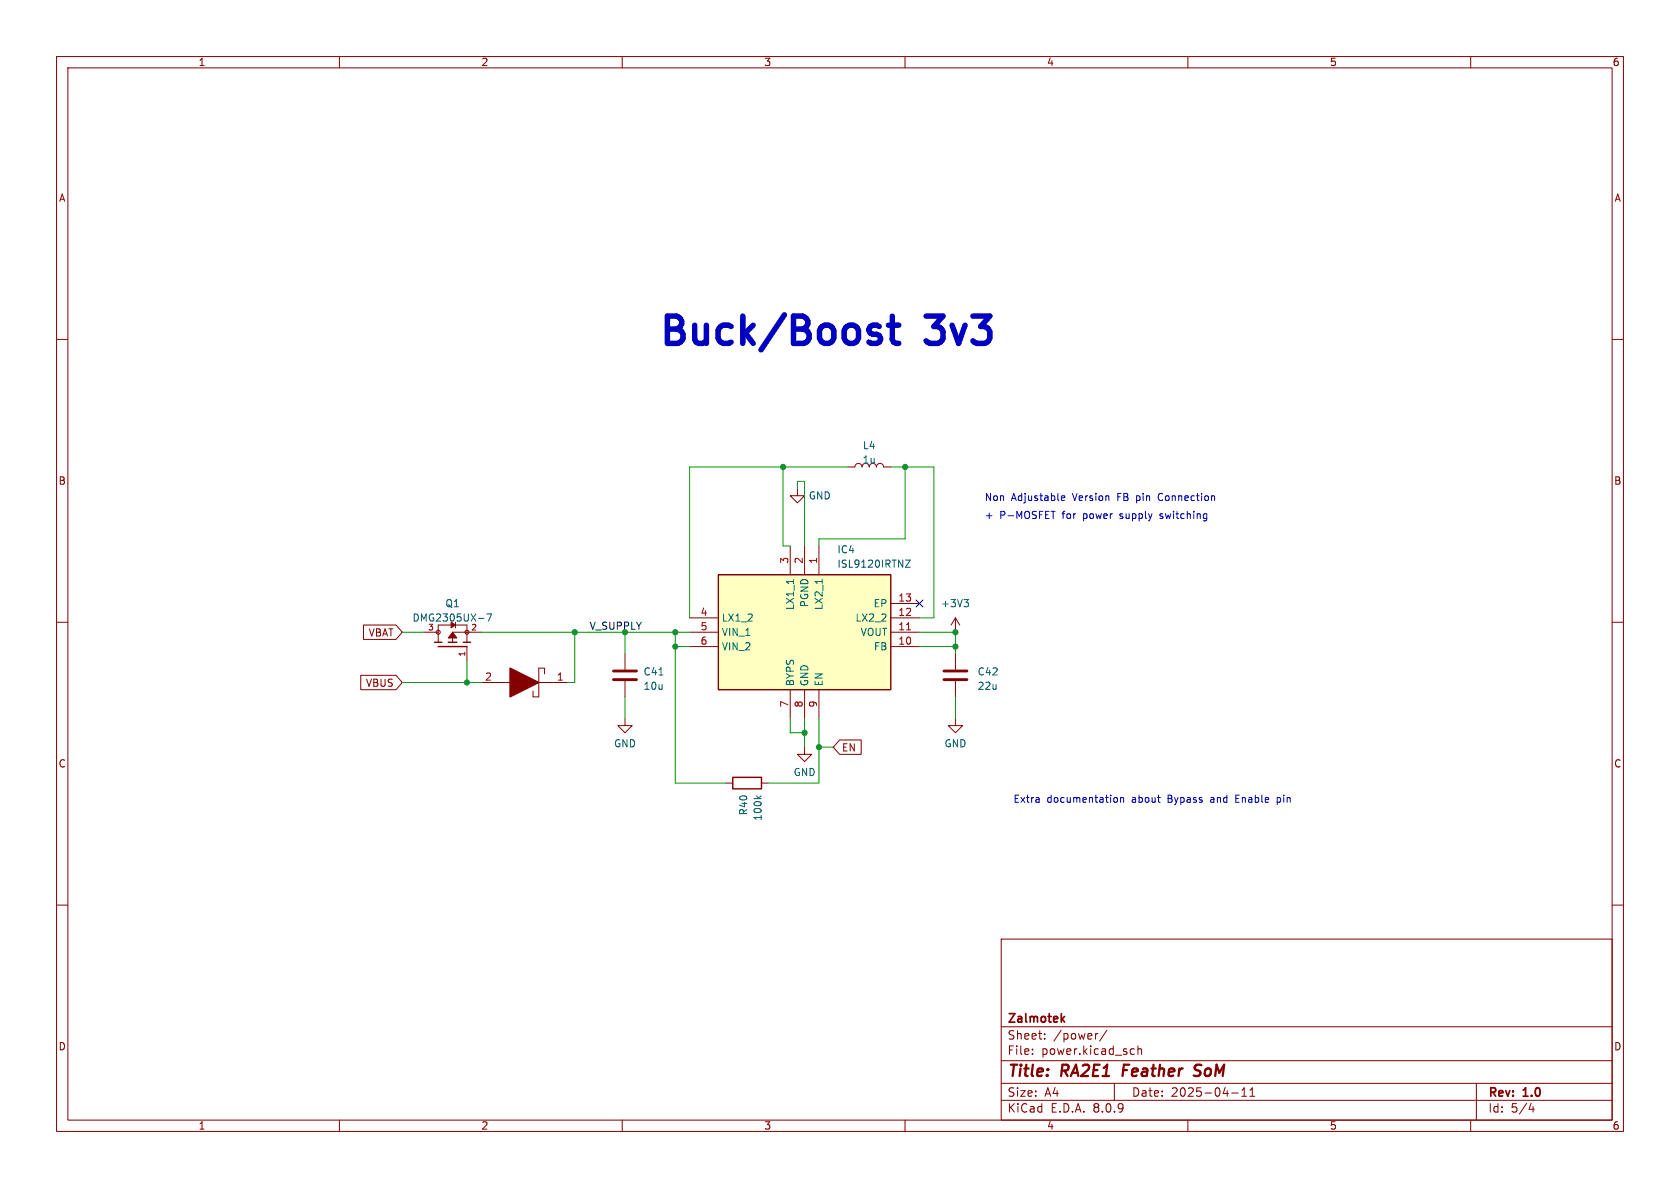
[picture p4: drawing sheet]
<svg xmlns="http://www.w3.org/2000/svg" width="297mm" height="210mm" viewBox="0 0 297 210" stroke-linecap="round" stroke-linejoin="round" font-family="sans-serif">
<g fill="none" stroke="#840000" stroke-width=".18">
<path d="M10 10h277v190h-277zM12 12h273v186h-273zM60 10v2M110 10v2M160 10v2M210 10v2M260 10v2M10 60h2M285 60h2M141 86.4v1.2h1.2l-1.2 1.3-1.3-1.3h1.3M149.9 82.6h1.2a.64 .64 0 0 1 .7-.7 .64 .64 0 0 1 .6 .7M153.7 82.6a.64 .64 0 0 1 .6-.7 .64 .64 0 0 1 .6 .7 .64 .64 0 0 1 .7-.7 .64 .64 0 0 1 .6 .7h1.3"/>
<path d="M10 110h2M74.9 111.8h2.6M80.5 111v-.5h-3v3M82.5 110.5v3M82.5 114.3v2.5M85.1 111.8h-5.1v1.7M110.5 115.6v2.8M168.9 109.2l-.8 1.3M168.9 109.2v2.6M168.9 109.2l.8 1.3M285 110h2M110.5 127v1.3h1.3l-1.3 1.2-1.3-1.2h1.3"/>
<path d="M110.5 120.4v2.8M142.2 132.1v1.3h1.3l-1.3 1.2-1.2-1.2h1.2M10 160h2M177 166h108v32h-108zM285 160h2M60 198v2M110 198v2M160 198v2M177 194.5h108M177 191.5h108M177 187.5h108M177 181.5h108"/>
<path d="M182.5 186.3v.1M182.5 185.5v.1M184.7 183.6v.1M184.7 182.8v.1M194.1 182.7l-.3 .1M195.7 182.1l-1.3 2M197 191.5v3M200.1 185.4l.4 .1M200.5 186.3l-.4 .1M201.2 185.5l.2-.1 .3 .1 .1 .9M201.2 184.9v1.5M210 198v2"/>
<path d="M217.7 193.2h1.2M219.5 193.8h.9M219.5 192.7l.5-.4v1.5M221 193.8h.8M221 192.7l.4-.4v1.5M260 198v2M261 191.5v6.5M270.7 195l-.4 1.1h.9M271 195.6v1"/>
<circle cx="77.5" cy="111.8" r=".36"/>
<circle cx="82.5" cy="111.8" r=".36"/>
</g>
<path d="M198.7 188.2l-.3 2M212.1 190a.85 .85 0 0 1-1.1 .1M212.1 188.2l-.7 .1a.46 .46 0 0 0-.2 .5 .46 .46 0 0 0 .3 .4l.6 .2" fill="none" stroke="#840000" stroke-width=".4"/>
<path d="M188.2 179.7l-.6 .6M187.8 180.1l.4 .6" fill="none" stroke="#840000" stroke-width=".3"/>
<path d="M108.5 118.6h4M108.5 120.1h4" fill="none" stroke="#840000" stroke-width=".51"/>
<path d="M84.6 109.3h1M86.1 108.5h.8l-.5 1.3M116.5 119.3h.7M170.4 106h.8l-.4 .5M171 106.5l.2 .2v.3l-.2 .3" fill="none" stroke="#006464" stroke-width=".18"/>
<path d="M76.8 113.5h1.3M77.5 114.3h5M79.2 113.5h1.6M81.9 113.5h1.3" fill="none" stroke="#840000" stroke-width=".25"/>
<g fill="#840000" stroke="#840000" stroke-width=".18">
<path d="M80 111.8l.8 1h-1.6z"/>
<path d="M79.8 110l.7 .5-.7 .5z"/>
</g>
<path d="M127 101.6h30.5v20.3h-30.5z" fill="#ffffc2"/>
<path d="M127 101.6h30.5v20.3h-30.5zM129.5 137.4h5.1v2h-5.1z" fill="none" stroke="#840000" stroke-width=".25"/>
<g fill="none" stroke="#840000" stroke-width=".18">
<path d="M139.7 96.5v5.1M142.2 96.5v5.1M144.8 96.5v5.1M63.8 119.4h6.2l1.1 1.3-1.1 1.2h-6.2zM64.3 110.5h5.7l1.1 1.3-1.1 1.2h-5.7zM96.3 119.1v-1h-1.1v5.1h-1v-1M121.9 114.3h5.1M121.9 111.8h5.1M121.9 109.2h5.1M157.5 114.3h5.1M157.5 111.8h5.1M157.5 109.2h5.1"/>
<path d="M157.5 106.7h5.1M168.9 115.6v2.8M85.1 120.7h5.1M95.2 120.7h5.1M128.3 138.4h1.2M134.6 138.4h1.3M139.7 121.9v5.1M142.2 121.9v5.1M144.8 121.9v5.1M148.4 130.8h3.8v2.6h-3.8l-1.1-1.3zM168.9 127v1.3h1.3l-1.3 1.2-1.3-1.2h1.3M168.9 120.4v2.8"/>
</g>
<path d="M160.1 99h.8l-.8 1.3h.8M140.3 102.5v.7M145.4 102.5v.7M133.7 140.7l.5 .5M134.6 140.7l-.5 .4" fill="none" stroke="#006464" stroke-width=".18"/>
<path d="M160.3 111.3h.7" fill="none" stroke="#a90000" stroke-width=".18"/>
<path d="M166.9 118.6h4M166.9 120.1h4" fill="none" stroke="#840000" stroke-width=".51"/>
<path d="M90.2 118.1l5 2.6-5 2.5z" fill="#840000" stroke="#840000" stroke-width=".25"/>
<g fill="none" stroke="#0000c2" stroke-width=".18">
<path d="M185.8 90.4h.7M187.6 88.1l.6-.2v-.2l-.4-.1-.2 .2 .1 .6h.5M205 87.3l-.2 .5 .2 .6M205.1 91.6l.1 .1M205.2 90.8l-.1 .2 .1 .2M197.1 141h.3l.2 .2-.1 .5-.4 .1M198.1 141.1l.2-.1h.3v.8M198.1 141v.8M218.5 141.2h.4M219.1 140.6h-.6v1.2h.6M225.8 141.8h.4M225.8 141v1.2"/>
<path d="M226.2 141h-.4"/>
</g>
<path d="M157.1 57.5h1.8M157.7 55.9v4.1l.3 .5 .4 .2h.5" fill="none" stroke="#0000c2" stroke-width=".97"/>
<g fill="none" stroke="#009600" stroke-width=".18">
<path d="M138.4 82.6v13.9h1.3M141 86.4v-1.3h1.2v11.4M149.9 82.6h-28v26.6M157.5 82.6h7.6v26.6h-2.5M160 82.6v12.7h-15.2v1.2M71.1 111.8h3.8M82.5 116.8v3.9M85.1 111.8h36.8M101.6 111.8v8.9h-1.3M110.5 111.8v3.8M119.4 111.8v26.6h8.9M119.4 114.3h2.5"/>
<path d="M162.6 111.8h6.3v3.8M162.6 114.3h6.3M71.1 120.7h14M110.5 123.2v3.8M139.7 127v2.5h2.5M142.2 127v5.1M144.8 127v11.4h-8.9M144.8 132.1h2.5M168.9 123.2v3.8"/>
</g>
<path d="M162 106.1l1.2 1.2M163.2 106.1l-1.2 1.2" fill="none" stroke="#000084" stroke-width=".18"/>
<g fill="#009600" stroke="#009600" stroke-width=".18">
<circle cx="160" cy="82.6" r=".46"/>
<circle cx="144.8" cy="132.1" r=".46"/>
<circle cx="138.4" cy="82.6" r=".46"/>
<circle cx="168.9" cy="111.8" r=".46"/>
<circle cx="168.9" cy="114.3" r=".46"/>
<circle cx="119.4" cy="114.3" r=".46"/>
<circle cx="119.4" cy="111.8" r=".46"/>
<circle cx="101.6" cy="111.8" r=".46"/>
<circle cx="82.5" cy="120.7" r=".46"/>
<circle cx="142.2" cy="129.5" r=".46"/>
</g>
<g font-size="6.7" fill="#0000c2">
<text x="116.2" y="61.3">Buck/Boost</text>
<text x="164.3" y="61.3">3v3</text>
</g>
<g font-size="2.8" fill="#840000">
<text x="178" y="190.9">Title:</text>
<text x="187.7" y="190.9">RA2E1</text>
<text x="199.3" y="190.9">Feather</text>
<text x="212.8" y="190.9">SoM</text>
</g>
<g font-size="2.1" fill="#840000">
<text x="178" y="184">Sheet:</text>
<text x="178" y="181.2">Zalmotek</text>
<text x="186.2" y="184">/power/</text>
<text x="178" y="186.7">File:</text>
<text x="184.1" y="186.7">power.kicad_sch</text>
<text x="178" y="196.9">KiCad</text>
<text x="178" y="194.1">Size:</text>
<text x="184.7" y="194.1">A4</text>
<text x="185.7" y="196.9">E.D.A.</text>
<text x="193.3" y="196.9">8.0.9</text>
<text x="200" y="194.1">Date:</text>
<text x="207" y="194.1">2025-04-11</text>
<text x="263" y="194.3">Rev:</text>
<text x="263" y="196.9">Id:</text>
<text x="267.1" y="196.9">5/4</text>
<text x="269.4" y="194.3">1.0</text>
</g>
<g font-size="1.8" fill="#840000">
<text x="35" y="11.9">1</text>
<text x="85" y="11.9">2</text>
<text x="135" y="11.9">3</text>
<text x="185" y="11.9">4</text>
<text x="235" y="11.9">5</text>
<text x="285" y="11.9">6</text>
<text x="10.3" y="35.9">A</text>
<text x="285.3" y="35.9">A</text>
<text x="10.3" y="85.9">B</text>
<text x="285.3" y="85.9">B</text>
<text x="65.1" y="112.7">VBAT</text>
<text x="64.6" y="121.6">VBUS</text>
<text x="10.3" y="135.9">C</text>
<text x="148.7" y="133">EN</text>
<text x="285.3" y="135.9">C</text>
<text x="10.3" y="185.9">D</text>
<text x="285.3" y="185.9">D</text>
<text x="35" y="199.9">1</text>
<text x="85" y="199.9">2</text>
<text x="135" y="199.9">3</text>
<text x="185" y="199.9">4</text>
<text x="235" y="199.9">5</text>
<text x="285" y="199.9">6</text>
</g>
<g font-size="1.8" fill="#006464">
<text x="152.4" y="82.1">1u</text>
<text x="152.4" y="79.6">L4</text>
<text x="142.9" y="88.5">GND</text>
<text x="147.9" y="98">IC4</text>
<text x="147.9" y="100.6">ISL9120IRTNZ</text>
<text x="78.6" y="107.5">Q1</text>
<text x="140.6" y="107.9" transform="rotate(-90 140.6 107.9)">LX1_1</text>
<text x="143.1" y="107.5" transform="rotate(-90 143.1 107.5)">PGND</text>
<text x="145.6" y="107.9" transform="rotate(-90 145.6 107.9)">LX2_1</text>
<text x="154.3" y="107.5">EP</text>
<text x="166.3" y="107.5">+3V3</text>
<text x="72.8" y="110.1">DMG2305UX-7</text>
<text x="127.5" y="110.1">LX1_2</text>
<text x="127.5" y="112.6">VIN_1</text>
<text x="151.1" y="110.1">LX2_2</text>
<text x="152.1" y="112.6">VOUT</text>
<text x="113.7" y="119.6">C41</text>
<text x="127.5" y="115.2">VIN_2</text>
<text x="154.4" y="115.2">FB</text>
<text x="172.7" y="119.6">C42</text>
<text x="113.7" y="122.1">10u</text>
<text x="140.6" y="121.4" transform="rotate(-90 140.6 121.4)">BYPS</text>
<text x="143.1" y="121.4" transform="rotate(-90 143.1 121.4)">GND</text>
<text x="145.6" y="121.4" transform="rotate(-90 145.6 121.4)">EN</text>
<text x="172.7" y="122.1">22u</text>
<text x="108.5" y="132.3">GND</text>
<text x="140.2" y="137.4">GND</text>
<text x="166.9" y="132.3">GND</text>
<text x="132.3" y="144.2" transform="rotate(-90 132.3 144.2)">R40</text>
<text x="134.8" y="145.2" transform="rotate(-90 134.8 145.2)">100k</text>
</g>
<g font-size="1.8" fill="#0000c2">
<text x="174" y="88.7">Non</text>
<text x="178.8" y="88.7">Adjustable</text>
<text x="189.8" y="88.7">Version</text>
<text x="197.8" y="88.7">FB</text>
<text x="201.4" y="88.7">pin</text>
<text x="205.4" y="88.7">Connection</text>
<text x="174" y="91.8">+</text>
<text x="176.7" y="91.8">P-MOSFET</text>
<text x="187.9" y="91.8">for</text>
<text x="191.8" y="91.8">power</text>
<text x="198.4" y="91.8">supply</text>
<text x="205.7" y="91.8">switching</text>
<text x="179.1" y="142">Extra</text>
<text x="185.1" y="142">documentation</text>
<text x="200.2" y="142">about</text>
<text x="206.7" y="142">Bypass</text>
<text x="214.5" y="142">and</text>
<text x="219.1" y="142">Enable</text>
<text x="226.6" y="142">pin</text>
</g>
<g font-size="1.8" fill="#a90000">
<text x="139.4" y="99.8" transform="rotate(-90 139.4 99.8)">3</text>
<text x="142" y="99.8" transform="rotate(-90 142 99.8)">2</text>
<text x="144.5" y="99.8" transform="rotate(-90 144.5 99.8)">1</text>
<text x="158.7" y="106.4">13</text>
<text x="123.8" y="109">4</text>
<text x="123.8" y="111.5">5</text>
<text x="158.7" y="111.5">11</text>
<text x="158.7" y="109">12</text>
<text x="123.8" y="114">6</text>
<text x="158.7" y="114">10</text>
<text x="85.7" y="120.4">2</text>
<text x="98.4" y="120.4">1</text>
<text x="139.4" y="125.2" transform="rotate(-90 139.4 125.2)">7</text>
<text x="142" y="125.2" transform="rotate(-90 142 125.2)">8</text>
<text x="144.5" y="125.2" transform="rotate(-90 144.5 125.2)">9</text>
</g>
<text font-size="1.8" fill="#009600" x="104.1" y="111.4">V_SUPPLY</text>
<g font-size="1.4" fill="#a90000">
<text x="75.6" y="111.5">3</text>
<text x="83.2" y="111.5">2</text>
<text x="82.3" y="116.2" transform="rotate(-90 82.3 116.2)">1</text>
</g>
</svg>
